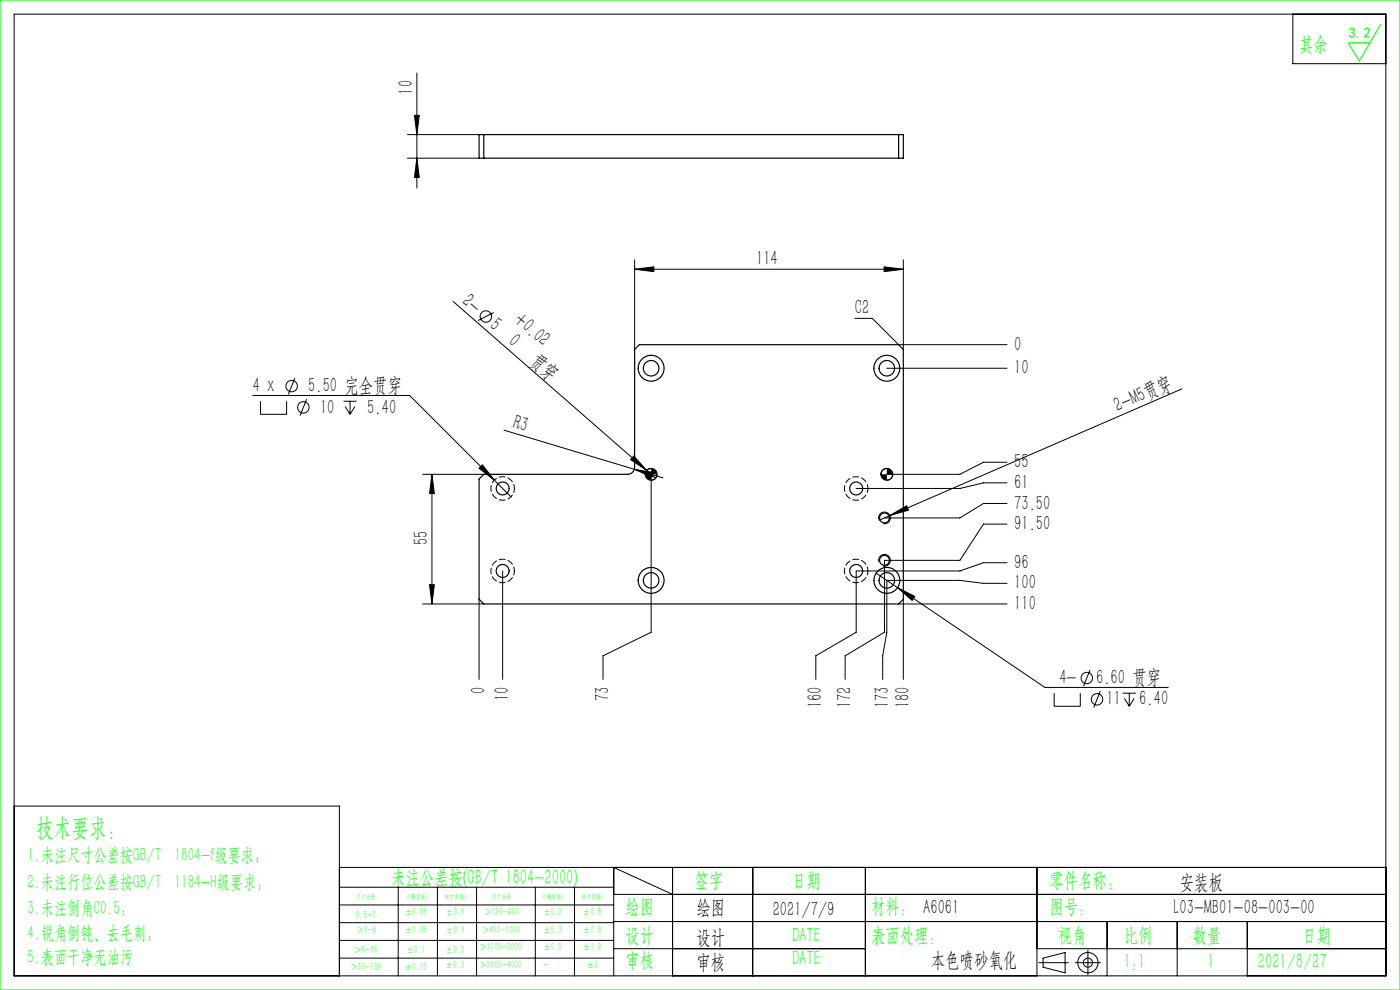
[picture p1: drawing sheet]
<svg xmlns="http://www.w3.org/2000/svg" width="297mm" height="210mm" viewBox="0 0 297 210" stroke-linecap="round" stroke-linejoin="round" font-family="sans-serif">
<g fill="none" stroke="#000" stroke-width=".21">
<path d="M3 3h291v204h-291zM88.4 15.5v24.4M274.3 3v10.5h19.7M86.4 28.6h15.2M86.4 33.6h15.2M87.9 24.5h1l-.5 4.1zM88.4 33.6l.5 4h-1zM134.6 57.1l4.1-.5v1zM134.6 55.1v19M134.6 57.1h57M187.6 56.6l4 .5-4 .5zM191.6 55.1v19"/>
<path d="M96.1 63.9l41.1 35.9M104.7 66.3l-3.3 1.7M181.3 67.5h3.7l5.6 5.6h23M188.1 78.1h25.5M53.6 83.9h33.3l18 17.9M55.3 85.1v2.8h5.5v-2.8M62.6 80.2l-1.4 3.4M65 84.7l-1.3 3.4M72.9 85.1h2.7M73.2 86.2l1.1 1.7M74.3 85.1v2.8M75.3 86.2l-1 1.7"/>
<path d="M102.3 98.6l2.6 3.2-3.3-2.5zM106.9 91.2l33.8 10.2M134.5 96.7l2.7 3.1-3.4-2.3zM134.6 99.5l4 .7-.3 1zM137.2 99.8l1.9 1.6M138.1 99.4a1.25 1.25 0 0 0-1.2 1.2M188.1 99.4a1.25 1.25 0 0 0-1.2 1.2M213.6 98h-5l-5 2.6h-15.5M250.8 82.5l-64.3 27.9M89.6 100.6h13M91.6 100.6l.5 4.1h-1zM91.6 100.6v27.5"/>
<path d="M104.9 101.8l3.5 3.6M138.1 100.6v33.5l-10.2 5v5M139.4 100.6a1.25 1.25 0 0 1-1.3 1.3M186.4 119.2a1.25 1.25 0 0 1 1.1-1.6 1.25 1.25 0 0 1 1.4 1.4 1.25 1.25 0 0 1-1.6 1.1M186.4 110.2a1.25 1.25 0 0 1 1.1-1.6 1.25 1.25 0 0 1 1.4 1.4 1.25 1.25 0 0 1-1.6 1.1M188.8 109.4l3.5-2.1 .4 .9zM189.4 100.6a1.25 1.25 0 0 1-1.3 1.3M213.6 106.8h-5l-5 3.1h-16M213.6 111.2h-5l-5 7.7h-16v15.2l-8.3 5v5M213.6 102.4h-5l-5 1.2h-22M213.6 119.4h-5l-5 1.7h-22v13l-8.5 5v5M89.6 128.1h13"/>
<path d="M91.1 124h1l-.5 4.1zM101.6 127.1v17M106.6 121.1v23M185.9 121.6l35.8 24.2h26.1M190.4 124.7l3.7 1.8-.6 .9zM190.6 128.1h23M191.6 127.1v17M213.6 123.7h-5l-5-.6h-15.5v11l-.8 5v5M223.6 147v2.8h5.6v-2.8M231.2 142.1l-1.3 3.5M233.4 146.6l-1.4 3.5M238.2 147h2.8"/>
<path d="M238.5 148.2l1.1 1.6M239.6 147v2.8M240.6 148.2l-1 1.6M3 171h69v36M72 184h222M72 188.2h58.2M72 192h58.2M72 195.7h58.2M72 199.5h58.2M84.5 188.2v18.8M92.8 188.2v18.8M101.1 188.2v18.8"/>
<path d="M113.6 188.2v18.8M121.9 188.2v18.8M130.2 189.7h163.8M130.2 195.5h163.8M142.7 189.7l-12.5-5.7v23M142.7 184v23M159.7 184v23M183.6 184v23M220 184v23M234.9 195.5v11.5M249.7 195.5v11.5M264.6 195.5v11.5"/>
<path d="M72 203.2h58.2M130.2 201.2h53.4M220 201.2h74M220.4 204.2h6.2M221.3 203.2l4.7-1.1v4.3l-4.7-1.2zM228.1 204.2h5.3M230.8 201.5v5.3"/>
<circle cx="103.1" cy="67.1" r="1.21"/>
<circle cx="61.9" cy="81.9" r="1.21"/>
<circle cx="64.4" cy="86.4" r="1.21"/>
<circle cx="230.6" cy="143.8" r="1.21"/>
<circle cx="232.7" cy="148.3" r="1.21"/>
<circle cx="230.8" cy="204.2" r="2.15"/>
<circle cx="230.8" cy="204.2" r=".96"/>
</g>
<path d="M0 0h297v210h-297zM292.9 5.2l-4.5 7.7-2.4-3.8h4.6" fill="none" stroke="#0f0" stroke-width=".25"/>
<g fill="#000">
<path d="M134.6 99.5l4 .7-.3 1zM134.5 96.7l2.7 3.1-3.4-2.3zM188.8 109.4l3.5-2.1 .4 .9z"/>
<path d="M87.9 24.5h1l-.5 4.1zM88.4 33.6l.5 4h-1zM91.6 100.6l.5 4.1h-1zM91.1 124h1l-.5 4.1z"/>
<path d="M134.6 57.1l4.1-.5v1zM187.6 56.6l4 .5-4 .5zM190.4 124.7l3.1 2.7 .6-.9zM102.3 98.6l-.7 .7 3.3 2.5z"/>
<path d="M136.9 100.6a1.25 1.25 0 0 0 1.2 1.3v-1.3zM138.1 99.4v1.2h1.3a1.25 1.25 0 0 0-1.3-1.2zM186.9 100.6a1.25 1.25 0 0 0 1.2 1.3v-1.3zM188.1 99.4v1.2h1.3a1.25 1.25 0 0 0-1.3-1.2z"/>
</g>
<g fill="none" stroke="#000" stroke-width=".25">
<path d="M101.6 28.6h90v5h-90zM102.6 28.6v5M190.6 28.6v5M101.6 101.6l1-1h30.5a1.5 1.5 0 0 0 1.5-1.5v-25l1-1h55l1 1v53l-1 1h-88l-1-1z"/>
<circle cx="138.1" cy="78.1" r="2.75"/>
<circle cx="138.1" cy="78.1" r="1.65"/>
<circle cx="188.1" cy="78.1" r="1.65"/>
<circle cx="188.1" cy="78.1" r="2.75"/>
<circle cx="106.6" cy="103.6" r="1.37"/>
<circle cx="138.1" cy="100.6" r="1.25"/>
<circle cx="181.6" cy="103.6" r="1.37"/>
<circle cx="187.6" cy="109.9" r="1.05"/>
<circle cx="187.6" cy="118.9" r="1.05"/>
<circle cx="188.1" cy="100.6" r="1.25"/>
<circle cx="106.6" cy="121.1" r="1.37"/>
<circle cx="138.1" cy="123.1" r="2.75"/>
<circle cx="138.1" cy="123.1" r="1.65"/>
<circle cx="181.6" cy="121.1" r="1.37"/>
<circle cx="188.1" cy="123.1" r="1.65"/>
<circle cx="188.1" cy="123.1" r="2.75"/>
</g>
<path d="M109.1 103.6a2.5 2.5 0 0 1-3.6 2.3 2.5 2.5 0 0 1-.4-4.3 2.5 2.5 0 0 1 4 1.5v.5M184.1 103.6a2.5 2.5 0 0 1-3.6 2.3 2.5 2.5 0 0 1-.4-4.3 2.5 2.5 0 0 1 4 1.5v.5M109.1 121.1a2.5 2.5 0 0 1-3.6 2.3 2.5 2.5 0 0 1-.4-4.3 2.5 2.5 0 0 1 4 1.5v.5M184.1 121.1a2.5 2.5 0 0 1-3.6 2.3 2.5 2.5 0 0 1-.4-4.3 2.5 2.5 0 0 1 4 1.5v.5" fill="none" stroke="#000" stroke-width=".21" stroke-dasharray="1.3 .6" stroke-dashoffset=".4"/>
<text font-size="5.4" fill="#0f0" x="7.7" y="177.2">技术要求：</text>
<g font-size="4.4" fill="#0f0">
<text x="275.6" y="10.8">其余</text>
<text x="83" y="187.5">未注公差按(GB/T 1804-2000)</text>
<text x="147.3" y="188">签字</text>
<text x="168" y="188">日期</text>
<text x="222.6" y="188">零件名称：</text>
<text x="132.7" y="193.6">绘图</text>
<text x="184.8" y="193.6">材料： A6061</text>
<text x="222.6" y="193.6">图号：</text>
<text x="132.7" y="199.8">设计</text>
<text x="168" y="199.8">DATE</text>
<text x="184.8" y="199.8">表面处理：</text>
<text x="224.4" y="199.8">视角</text>
<text x="238.4" y="199.8">比例</text>
<text x="253" y="199.8">数量</text>
<text x="276.3" y="199.8">日期</text>
<text x="132.7" y="205.1">审核</text>
<text x="168" y="204.6">DATE</text>
<text x="238.4" y="205.3">1:1</text>
<text x="256.2" y="205.3">1</text>
<text x="266.9" y="205.3">2021/8/27</text>
</g>
<g font-size="4.4">
<text x="87.6" y="20.1" transform="rotate(-90 87.6 20.1)">10</text>
<text x="160.4" y="56.2">114</text>
<text x="97.8" y="64.3" transform="rotate(41 97.8 64.3)">2-</text>
<text x="103.7" y="69.4" transform="rotate(41 103.7 69.4)">5</text>
<text x="108.9" y="68.2" transform="rotate(41 108.9 68.2)">+0.02</text>
<text x="181.3" y="66.7">C2</text>
<text x="107.7" y="72.9" transform="rotate(41 107.7 72.9)">0</text>
<text x="112.3" y="76.9" transform="rotate(41 112.3 76.9)">贯穿</text>
<text x="215.2" y="74.4">0</text>
<text x="53.6" y="83.2">4 x</text>
<text x="65.4" y="83.2">5.50 完全贯穿</text>
<text x="215.2" y="79.4">10</text>
<text x="67.9" y="87.7">10</text>
<text x="77.9" y="87.7">5.40</text>
<text x="237.1" y="87.5" transform="rotate(-23 237.1 87.5)">2-M5贯穿</text>
<text x="108.6" y="90.8" transform="rotate(17 108.6 90.8)">R3</text>
<text x="215.2" y="99.3">55</text>
<text x="215.2" y="103.7">61</text>
<text x="215.2" y="108.1">73.50</text>
<text x="215.2" y="112.5">91.50</text>
<text x="90.8" y="115.6" transform="rotate(-90 90.8 115.6)">55</text>
<text x="215.2" y="120.7">96</text>
<text x="215.2" y="125">100</text>
<text x="215.2" y="129.4">110</text>
<text x="102.9" y="147.2" transform="rotate(-90 102.9 147.2)">0</text>
<text x="107.9" y="148.7" transform="rotate(-90 107.9 148.7)">10</text>
<text x="129.2" y="148.7" transform="rotate(-90 129.2 148.7)">73</text>
<text x="224.7" y="145.1">4-</text>
<text x="232.6" y="145.1">6.60 贯穿</text>
<text x="234.7" y="149.6">11</text>
<text x="241.7" y="149.6">6.40</text>
<text x="174.4" y="150.2" transform="rotate(-90 174.4 150.2)">160</text>
<text x="180.6" y="150.2" transform="rotate(-90 180.6 150.2)">172</text>
<text x="188.5" y="150.2" transform="rotate(-90 188.5 150.2)">173</text>
<text x="192.9" y="150.2" transform="rotate(-90 192.9 150.2)">180</text>
<text x="250.3" y="188.6">安装板</text>
<text x="147.8" y="194">绘图</text>
<text x="163.9" y="194.3">2021/7/9</text>
<text x="249" y="194">L03-MB01-08-003-00</text>
<text x="147.8" y="200.2">设计</text>
<text x="147.8" y="205.5">审核</text>
<text x="197.5" y="205">本色喷砂氧化</text>
</g>
<g font-size="4" fill="#0f0">
<text x="5.9" y="182.6">1.未注尺寸公差按GB/T 1804-f级要求；</text>
<text x="5.9" y="188.4">2.未注行位公差按GB/T 1184-H级要求；</text>
<text x="5.9" y="193.9">3.未注倒角C0.5；</text>
<text x="5.9" y="199.2">4.锐角倒钝、去毛刺；</text>
<text x="5.9" y="204.2">5.表面干净无油污</text>
</g>
<text font-size="3.2" fill="#0f0" x="286.1" y="8">3.2</text>
<g font-size="2.3" fill="#0f0">
<text x="75.5" y="194.7">0.5-3</text>
<text x="75.6" y="198">＞3-6</text>
<text x="85.9" y="194.2">±0.05</text>
<text x="85.9" y="198">±0.05</text>
<text x="94.6" y="194.2">±0.1</text>
<text x="94.6" y="198">±0.1</text>
<text x="102.2" y="198">＞400-1000</text>
<text x="102.7" y="194.2">＞120-400</text>
<text x="115.3" y="194.2">±0.2</text>
<text x="115.3" y="198">±0.3</text>
<text x="123.7" y="194.2">±0.5</text>
<text x="123.7" y="198">±0.8</text>
<text x="75.1" y="202.2">＞6-30</text>
<text x="86.3" y="202.2">±0.1</text>
<text x="94.6" y="202.2">±0.2</text>
<text x="101.7" y="201.6">＞1000-2000</text>
<text x="115.3" y="201.6">±0.5</text>
<text x="123.7" y="201.6">±1.2</text>
<text x="74.3" y="205.8">＞30-120</text>
<text x="85.9" y="205.8">±0.15</text>
<text x="94.5" y="205.4">±0.3</text>
<text x="101.7" y="205.4">＞2000-4000</text>
<text x="115.3" y="205.4">-</text>
<text x="124.5" y="205.4">±2</text>
</g>
<g font-size="1.5" fill="#0f0">
<text x="75.5" y="190.6">尺寸分段</text>
<text x="86.4" y="190.6">F(精密级)</text>
<text x="94.4" y="190.6">M(中密级)</text>
<text x="104.3" y="190.6">尺寸分段</text>
<text x="115.2" y="190.6">F(精密级)</text>
<text x="123.5" y="190.6">M(中密级)</text>
</g>
</svg>
